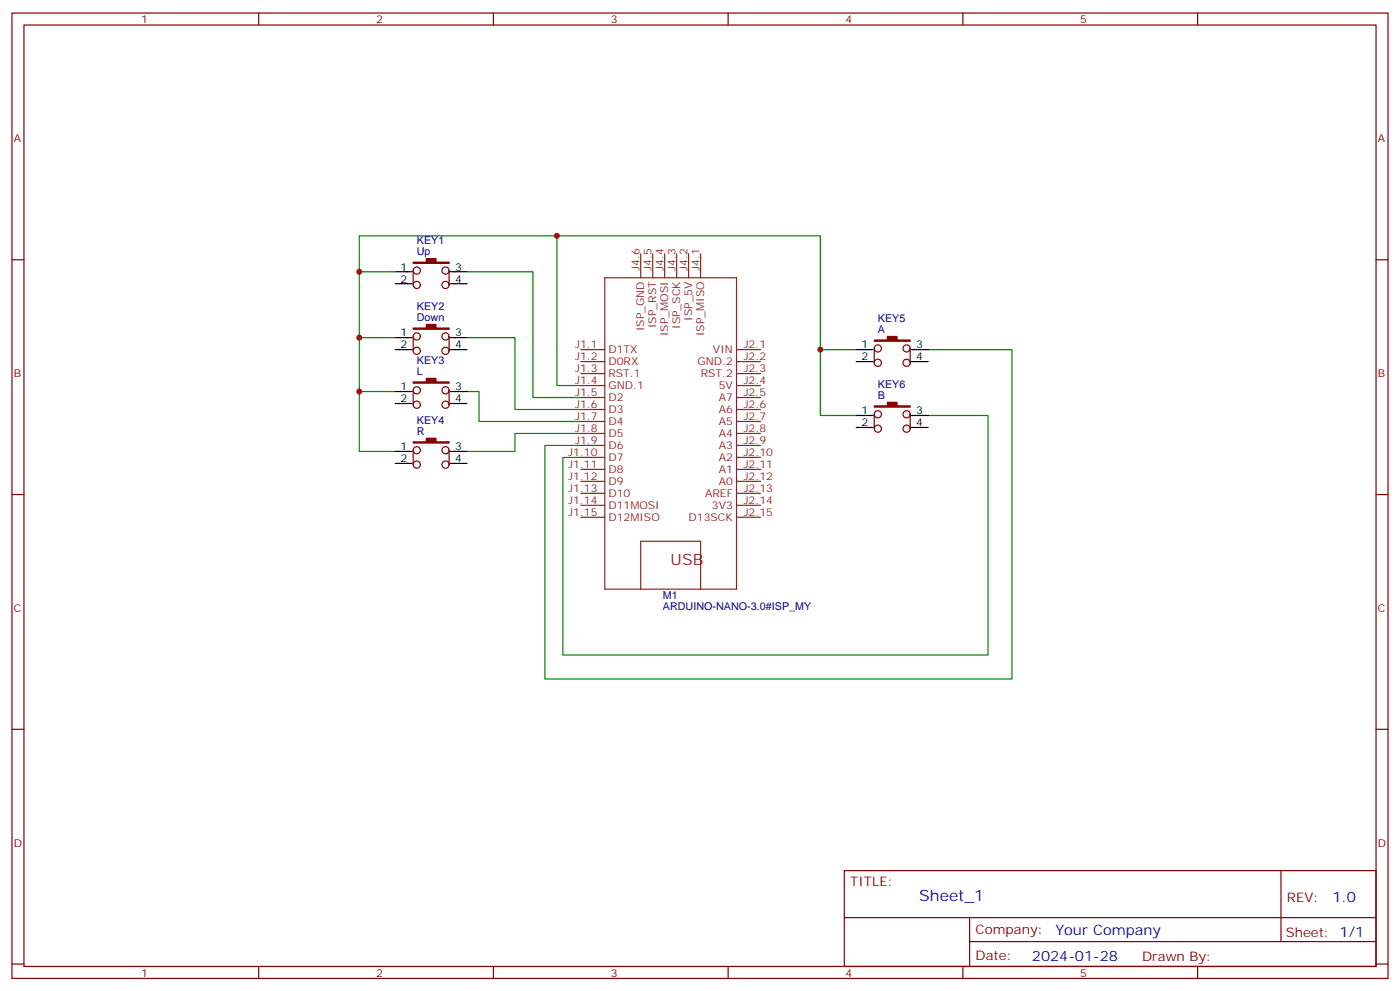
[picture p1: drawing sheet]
<svg xmlns="http://www.w3.org/2000/svg" width="412mm" height="292mm" viewBox="0 0 412 292" stroke-linecap="round" stroke-linejoin="round" font-family="sans-serif">
<g fill="none" stroke="#870000" stroke-width=".35">
<path d="M3.5 3.8h405.4v284.4h-405.4zM7.1 7.4h398.2v277.3h-398.2zM76.2 3.8v3.6M145.3 3.8v3.6M214.5 3.8v3.6M283.6 3.8v3.6M352.8 3.8v3.6M3.5 76.5h3.6M121.7 79.7v4.2M132.3 79.7v4.2M405.3 76.5h3.6M121.7 99.1v4.2"/>
<path d="M132.3 99.1v4.2M121.7 115v4.2M132.3 115v4.2M257.5 102.6v4.3M268.1 102.6v4.3M121.7 132.6v4.2M132.3 132.6v4.2M257.5 122v4.3M259.6 126.3a1.06 1.06 0 0 0-1.4-1 1.06 1.06 0 0 0-.3 1.7 1.06 1.06 0 0 0 1.7-.4v-.3M268.1 122v4.3a1.06 1.06 0 0 0-1.5-1 1.06 1.06 0 0 0-.3 1.7 1.06 1.06 0 0 0 1.8-.4v-.3M3.5 145.7h3.6M405.3 145.7h3.6"/>
<path d="M3.5 214.8h3.6M405.3 214.8h3.6M248.7 256.4h156.6v28.3h-156.6zM377.3 256.5v20.8M248.7 270.3h156.5M285.6 277.3h119.6M285.6 270.3v14.1M3.5 284h3.6M76.2 284.7v3.5M145.3 284.7v3.5M214.5 284.7v3.5M283.6 284.7v3.5"/>
<path d="M352.8 284.7v3.5M405.3 284h3.6"/>
<circle cx="122.8" cy="79.7" r="1.06"/>
<circle cx="131.2" cy="79.7" r="1.06"/>
<circle cx="122.8" cy="83.9" r="1.06"/>
<circle cx="122.8" cy="99.1" r="1.06"/>
<circle cx="131.2" cy="83.9" r="1.06"/>
<circle cx="131.2" cy="99.1" r="1.06"/>
<circle cx="122.8" cy="119.2" r="1.06"/>
<circle cx="122.8" cy="115" r="1.06"/>
<circle cx="122.8" cy="103.3" r="1.06"/>
<circle cx="131.2" cy="119.2" r="1.06"/>
<circle cx="131.2" cy="115" r="1.06"/>
<circle cx="131.2" cy="103.3" r="1.06"/>
<circle cx="258.6" cy="102.6" r="1.06"/>
<circle cx="258.6" cy="106.9" r="1.06"/>
<circle cx="267.1" cy="102.6" r="1.06"/>
<circle cx="267.1" cy="106.9" r="1.06"/>
<circle cx="122.8" cy="132.6" r="1.06"/>
<circle cx="122.8" cy="136.8" r="1.06"/>
<circle cx="131.2" cy="136.8" r="1.06"/>
<circle cx="131.2" cy="132.6" r="1.06"/>
<circle cx="258.6" cy="122" r="1.06"/>
<circle cx="267.1" cy="122" r="1.06"/>
</g>
<g fill="none" stroke="#8c2424" stroke-width=".35">
<path d="M188.7 74.8v7M192.3 74.8v7M195.8 74.8v7M199.3 74.8v7M202.8 74.8v7M206.4 74.8v7M178.2 81.8h38.8v91.7h-38.8zM171.1 103h7.1M171.1 106.5h7.1M171.1 110h7.1M171.1 113.6h7.1M171.1 117.1h7.1"/>
<path d="M217 103h7M217 106.5h7M217 110h7M217 113.6h7M217 117.1h7M171.1 120.6h7.1M171.1 124.1h7.1M171.1 127.7h7.1M171.1 131.2h7.1M171.1 134.7h7.1M171.1 138.3h7.1M217 120.6h7"/>
<path d="M217 124.1h7M217 127.7h7M217 131.2h7M217 134.7h7M217 138.3h7M171.1 141.8h7.1M171.1 145.3h7.1M171.1 148.8h7.1M171.1 152.4h7.1M217 141.8h7M217 145.3h7M217 148.8h7"/>
<path d="M217 152.4h7M188.7 173.5v-14.1h17.7v14.1"/>
</g>
<path d="M164 69.5h77.7v33.5M105.8 99.4h10.6M105.8 80h10.6M137.6 80h19.4v37.1h14.1M137.6 99.4h14.1v21.2h19.4M105.8 115.3v17.7h10.6M137.6 115.3h3.5v8.8h30M171.1 113.6h-7.1v-44.1h-58.2v45.8h10.6M252.2 103h-10.5v19.4h10.5M273.4 103h24.7v97h-137.6v-68.8h10.6M171.1 127.7h-19.4v5.3h-14.1M273.4 122.4h17.6v70.5h-125.2v-58.2h5.3" fill="none" stroke="#008700" stroke-width=".35"/>
<g fill="none" stroke="#000" stroke-width=".35">
<path d="M116.4 80h5M116.4 83.6h5M116.4 99.4h5M132.6 80h5M132.6 83.6h5M132.6 99.4h5M116.4 103h5M116.4 115.3h5M116.4 118.9h5M132.6 103h5M132.6 115.3h5M132.6 118.9h5"/>
<path d="M252.2 103h5M252.2 106.5h5M268.5 103h4.9M268.5 106.5h4.9M116.4 133h5M116.4 136.5h5M132.6 133h5M132.6 136.5h5M252.2 122.4h5M252.2 125.9h5M268.5 122.4h4.9M268.5 125.9h4.9"/>
</g>
<g fill="#870000" stroke="#870000" stroke-width=".35">
<path d="M121.7 77.2h3.9v-1h2.8v1h3.9v.4h-10.6z"/>
<path d="M121.7 96.6h3.9v-1h2.8v1h3.9v.4h-10.6z"/>
<path d="M121.7 112.5h3.9v-1.1h2.8v1.1h3.9v.4h-10.6z"/>
<path d="M121.7 130.1h3.9v-1h2.8v1h3.9v.4h-10.6z"/>
<path d="M257.5 100.2h3.9v-1.1h2.8v1.1h3.9v.3h-10.6z"/>
<path d="M257.5 119.6h3.9v-1.1h2.8v1.1h3.9v.3h-10.6z"/>
</g>
<g fill="#c00">
<circle cx="105.8" cy="99.4" r=".88"/>
<circle cx="105.8" cy="115.3" r=".88"/>
<circle cx="105.8" cy="80" r=".88"/>
<circle cx="164" cy="69.5" r=".88"/>
<circle cx="241.7" cy="103" r=".88"/>
</g>
<text font-size="4.6" fill="#8d2323" x="197.6" y="166.5">USB</text>
<text font-size="4.6" fill="#00f" x="270.8" y="265.5">Sheet_1</text>
<g font-size="4.2" fill="#00f">
<text x="392.5" y="265.7">1.0</text>
<text x="310.9" y="275.3">Your Company</text>
<text x="304" y="283.1">2024-01-28</text>
</g>
<g font-size="3.9" fill="#800">
<text x="250.5" y="261">TITLE:</text>
<text x="379.1" y="265.7">REV:</text>
<text x="287.4" y="275.2">Company:</text>
<text x="378.7" y="275.8">Sheet: 1/1</text>
<text x="287.4" y="282.9">Date:</text>
<text x="336.4" y="283">Drawn By:</text>
</g>
<g font-size="3.2" fill="#800">
<text x="41.6" y="6.8">1</text>
<text x="110.8" y="6.8">2</text>
<text x="179.9" y="6.8">3</text>
<text x="249.1" y="6.8">4</text>
<text x="318.2" y="6.8">5</text>
<text x="4.1" y="41.9">A</text>
<text x="405.9" y="41.9">A</text>
<text x="4.1" y="111.1">B</text>
<text x="405.9" y="111.1">B</text>
<text x="4.1" y="180.2">C</text>
<text x="405.9" y="180.2">C</text>
<text x="4.1" y="249.4">D</text>
<text x="405.9" y="249.4">D</text>
<text x="41.6" y="287.7">1</text>
<text x="110.8" y="287.7">2</text>
<text x="179.9" y="287.7">3</text>
<text x="249.1" y="287.7">4</text>
<text x="318.2" y="287.7">5</text>
</g>
<g font-size="3.2" fill="#000080">
<text x="122.8" y="71.9">KEY1</text>
<text x="122.8" y="75.1">Up</text>
<text x="122.8" y="94.5">Down</text>
<text x="122.8" y="91.3">KEY2</text>
<text x="258.6" y="94.9">KEY5</text>
<text x="258.6" y="98">A</text>
<text x="122.8" y="107.2">KEY3</text>
<text x="122.8" y="110.4">L</text>
<text x="258.6" y="117.4">B</text>
<text x="258.6" y="114.3">KEY6</text>
<text x="122.8" y="124.8">KEY4</text>
<text x="122.8" y="128">R</text>
<text x="195.3" y="179.6">ARDUINO-NANO-3.0#ISP_MY</text>
<text x="195.3" y="176.5">M1</text>
</g>
<g font-size="3.2">
<text x="117.9" y="79.7">1</text>
<text x="117.9" y="83.2">2</text>
<text x="134.1" y="79.7">3</text>
<text x="134.1" y="83.2">4</text>
<text x="117.9" y="99.1">1</text>
<text x="134.1" y="99.1">3</text>
<text x="117.9" y="102.6">2</text>
<text x="134.1" y="102.6">4</text>
<text x="253.7" y="102.6">1</text>
<text x="253.7" y="106.2">2</text>
<text x="269.9" y="102.6">3</text>
<text x="269.9" y="106.2">4</text>
<text x="117.9" y="115">1</text>
<text x="117.9" y="118.5">2</text>
<text x="134.1" y="115">3</text>
<text x="134.1" y="118.5">4</text>
<text x="253.7" y="122">1</text>
<text x="253.7" y="125.6">2</text>
<text x="269.9" y="122">3</text>
<text x="269.9" y="125.6">4</text>
<text x="117.9" y="132.6">1</text>
<text x="117.9" y="136.1">2</text>
<text x="134.1" y="132.6">3</text>
<text x="134.1" y="136.1">4</text>
</g>
<g font-size="3.2" fill="#8d2323">
<text x="188.4" y="79.7" transform="rotate(-90 188.4 79.7)">J4.6</text>
<text x="191.9" y="79.7" transform="rotate(-90 191.9 79.7)">J4.5</text>
<text x="195.4" y="79.7" transform="rotate(-90 195.4 79.7)">J4.4</text>
<text x="199" y="79.7" transform="rotate(-90 199 79.7)">J4.3</text>
<text x="202.5" y="79.7" transform="rotate(-90 202.5 79.7)">J4.2</text>
<text x="206" y="79.7" transform="rotate(-90 206 79.7)">J4.1</text>
<text x="203.9" y="94.5" transform="rotate(-90 203.9 94.5)">ISP_5V</text>
<text x="189.8" y="97.6" transform="rotate(-90 189.8 97.6)">ISP_GND</text>
<text x="193.3" y="96.6" transform="rotate(-90 193.3 96.6)">ISP_RST</text>
<text x="196.8" y="99" transform="rotate(-90 196.8 99)">ISP_MOSI</text>
<text x="200.4" y="96.9" transform="rotate(-90 200.4 96.9)">ISP_SCK</text>
<text x="207.4" y="99" transform="rotate(-90 207.4 99)">ISP_MISO</text>
<text x="169.4" y="102.6">J1.1</text>
<text x="169.4" y="106.2">J1.2</text>
<text x="179.2" y="104">D1TX</text>
<text x="179.2" y="107.6">D0RX</text>
<text x="205.5" y="107.6">GND.2</text>
<text x="210" y="104">VIN</text>
<text x="219.1" y="102.6">J2.1</text>
<text x="219.1" y="106.2">J2.2</text>
<text x="169.4" y="109.7">J1.3</text>
<text x="169.4" y="113.2">J1.4</text>
<text x="179.2" y="111.1">RST.1</text>
<text x="206.4" y="111.1">RST.2</text>
<text x="219.1" y="109.7">J2.3</text>
<text x="219.1" y="113.2">J2.4</text>
<text x="169.4" y="116.7">J1.5</text>
<text x="179.2" y="114.6">GND.1</text>
<text x="179.2" y="118.1">D2</text>
<text x="211.7" y="114.6">5V</text>
<text x="211.7" y="118.1">A7</text>
<text x="219.1" y="116.7">J2.5</text>
<text x="169.4" y="120.3">J1.6</text>
<text x="169.4" y="123.8">J1.7</text>
<text x="179.2" y="121.7">D3</text>
<text x="179.2" y="125.2">D4</text>
<text x="211.7" y="121.7">A6</text>
<text x="211.7" y="125.2">A5</text>
<text x="219.1" y="120.3">J2.6</text>
<text x="219.1" y="123.8">J2.7</text>
<text x="169.4" y="127.3">J1.8</text>
<text x="169.4" y="130.8">J1.9</text>
<text x="179.2" y="128.7">D5</text>
<text x="211.7" y="128.7">A4</text>
<text x="219.1" y="127.3">J2.8</text>
<text x="219.1" y="130.8">J2.9</text>
<text x="167.4" y="134.4">J1.10</text>
<text x="167.4" y="137.9">J1.11</text>
<text x="179.2" y="132.3">D6</text>
<text x="179.2" y="135.8">D7</text>
<text x="211.7" y="132.3">A3</text>
<text x="211.7" y="135.8">A2</text>
<text x="219.1" y="134.4">J2.10</text>
<text x="219.1" y="137.9">J2.11</text>
<text x="167.4" y="141.4">J1.12</text>
<text x="179.2" y="139.3">D8</text>
<text x="179.2" y="142.8">D9</text>
<text x="211.7" y="139.3">A1</text>
<text x="211.7" y="142.8">A0</text>
<text x="219.1" y="141.4">J2.12</text>
<text x="167.4" y="145">J1.13</text>
<text x="167.4" y="148.5">J1.14</text>
<text x="179.2" y="146.4">D10</text>
<text x="179.2" y="149.9">D11MOSI</text>
<text x="207.7" y="146.4">AREF</text>
<text x="209.7" y="149.9">3V3</text>
<text x="219.1" y="145">J2.13</text>
<text x="219.1" y="148.5">J2.14</text>
<text x="167.4" y="152">J1.15</text>
<text x="179.2" y="153.4">D12MISO</text>
<text x="202.8" y="153.4">D13SCK</text>
<text x="219.1" y="152">J2.15</text>
</g>
</svg>
